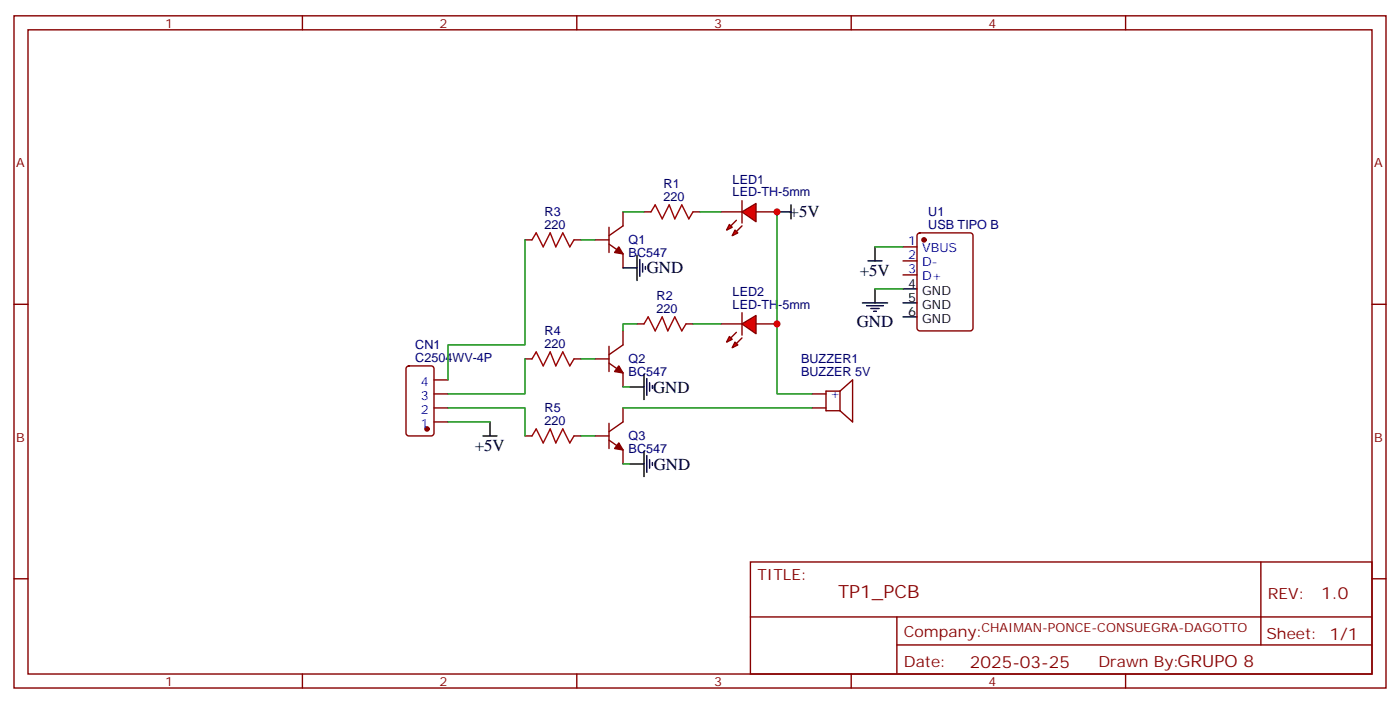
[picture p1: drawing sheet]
<svg xmlns="http://www.w3.org/2000/svg" width="353mm" height="177mm" viewBox="0 0 353 177" stroke-linecap="round" stroke-linejoin="round" font-family="sans-serif">
<g fill="none" stroke="#870000" stroke-width=".35">
<path d="M3.5 4h345.7v169.3h-345.7zM7.1 7.5h338.6v162.3h-338.6zM76.2 4v3.5M145.3 4v3.5M214.5 4v3.5M283.6 4v3.5M162.3 53.4h1.7M174.6 53.4h1.8M3.5 76.7h3.6M345.7 76.7h3.5M3.5 145.8h3.6M189.1 141.6h156.6v28.2h-156.6z"/>
<path d="M189.1 155.4h156.5M226 155.4v14.1M317.7 141.6v20.9M345.7 145.8h3.5M76.2 169.8v3.5M145.3 169.8v3.5M214.5 169.8v3.5M226 162.5h119.6M283.6 169.8v3.5"/>
</g>
<path d="M164 53.4l1.1-1.8 1.8 3.5 1.7-3.5 1.4 3.5 1.8-3.5 1.8 3.5 1-1.7" fill="none" stroke="#a10000" stroke-width=".35"/>
<g fill="#f00" stroke="#870000" stroke-width=".35">
<path d="M187 53.4l3.5-2.1v4.5z"/>
<path d="M187 50.6v5.6z"/>
</g>
<g fill="#870000" stroke="#870000" stroke-width=".35">
<path d="M187 56.9l-1.4 1.4z"/>
<path d="M185.6 55.5l-1.5 1.4z"/>
</g>
<g fill="#f00" stroke="#870000" stroke-width=".35">
<path d="M185.2 58l.7 .7-1.4 .7z"/>
<path d="M183.8 56.6l.7 .7-1.4 .7z"/>
</g>
<path d="M181.7 53.4h5.3M190.5 53.4h5.3" fill="none" stroke="#870000" stroke-width=".35"/>
<g fill="#f00" stroke="#870000" stroke-width=".35">
<path d="M187 81.6l3.5-2.1v4.6z"/>
<path d="M187 78.8v5.6z"/>
</g>
<g fill="#870000" stroke="#870000" stroke-width=".35">
<path d="M187 85.1l-1.4 1.4z"/>
<path d="M185.6 83.7l-1.5 1.4z"/>
</g>
<g fill="#f00" stroke="#870000" stroke-width=".35">
<path d="M185.2 86.2l.7 .7-1.4 .7z"/>
<path d="M183.8 84.8l.7 .7-1.4 .7z"/>
</g>
<g fill="none" stroke="#870000" stroke-width=".35">
<path d="M153.5 57.3v6.3M157 53.4v3.5l-3.5 2.5M231.3 58.9l.5-.2h12.7a.71 .71 0 0 1 .7 .7l-.1 23.5-.6 .5h-12.7l-.5-.3-.2-.4v-23.3zM132.3 60.4h1.8M144.6 60.4h1.8M149.9 60.4h3.6M153.5 61.5l3.5 2.5v3.5M227.5 69.3h3.6M227.5 65.7h3.6M227.5 62.2h3.6M102.5 92.4l.5-.2h5.7a.71 .71 0 0 1 .7 .7l-.1 16.5-.6 .4h-5.7l-.5-.2-.2-.5v-16.2zM109.4 99.2h3.5"/>
<path d="M109.4 95.7h3.5M132.3 90.4h1.8M144.6 90.4h1.8M149.9 90.4h3.6M153.5 87.2v6.4M153.5 91.5l3.5 2.4v3.6M157 83.4v3.5l-3.5 2.5M160.5 81.6h1.8M172.9 81.6h1.7M181.7 81.6h5.3M190.5 81.6h5.3M204.6 99.2h3.5"/>
<path d="M211.7 98.5h-3.6v5h3.6M211.7 98.5v5M211.7 98.5l3.1-2.8v10.6l-3.1-2.8M109.4 102.8h3.5M109.4 106.3h3.5M132.3 109.8h1.8M144.6 109.8h1.8M149.9 109.8h3.6M153.5 106.6v6.4M153.5 110.9l3.5 2.4v3.6M157 102.8v3.5l-3.5 2.5M204.6 102.8h3.5"/>
</g>
<path d="M134.1 60.4l1-1.7 1.8 3.5 1.7-3.5 1.5 3.5 1.7-3.5 1.8 3.5 1-1.8M134.1 90.4l1-1.7 1.8 3.5 1.7-3.5 1.5 3.5 1.7-3.5 1.8 3.5 1-1.8M162.3 81.6l1-1.8 1.8 3.6 1.8-3.6 1.4 3.6 1.7-3.6 1.8 3.6 1.1-1.8M134.1 109.8l1-1.7 1.8 3.5 1.7-3.5 1.5 3.5 1.7-3.5 1.8 3.5 1-1.8" fill="none" stroke="#a10000" stroke-width=".35"/>
<g fill="#870000" stroke="#870000" stroke-width=".35">
<path d="M155.9 92.2l1.1 1.7-2.1-.3z"/>
<path d="M155.9 62.2l1.1 1.8-2.1-.4z"/>
<path d="M155.9 111.6l1.1 1.7-2.1-.3z"/>
<circle cx="232.8" cy="60.4" r=".53"/>
<circle cx="107.6" cy="108.1" r=".53"/>
</g>
<g fill="none" stroke="#008700" stroke-width=".35">
<path d="M157 53.4h5.3M176.4 53.4h5.3M195.8 53.4v45.8h8.8M132.3 60.4v26.5h-19.4v8.8M146.4 60.4h3.5M220.5 62.2h7M220.5 72.8h7M132.3 90.4v8.8h-19.4M146.4 90.4h3.5M157 97.5h1.7M160.5 81.6h-3.5v1.8M174.6 81.6h7.1"/>
<path d="M112.9 102.8h19.4v7M112.9 106.3h10.6M146.4 109.8h3.5M157 102.8h47.6M157 116.9h1.7"/>
</g>
<g fill="none" stroke="#000" stroke-width=".35">
<path d="M195.8 53.4h3.5M199.3 51.6v3.5M157 67.5h3.5M160.5 64.3v6.4M161.2 65.4v4.2M161.9 66.4v2.1M162.6 67.1v.7M217.3 76.3h6.4M218.4 77h4.2M218.7 65.7h3.5M219.4 77.7h2.1M220.1 78.4h.7"/>
<path d="M220.5 62.2v3.5M220.5 72.8v3.5M227.5 79.8h3.6M227.5 76.3h3.6M227.5 72.8h3.6M158.7 97.5h3.6M162.3 94.3v6.3M163 95.4v4.2M163.7 96.4v2.1M164.4 97.1v.7M121.7 109.8h3.5M123.5 106.3v3.5"/>
<path d="M158.7 116.9h3.6M162.3 113.7v6.4M163 114.8v4.2M163.7 115.8v2.1M164.4 116.5v.7"/>
</g>
<g fill="#c00">
<circle cx="195.8" cy="81.6" r=".88"/>
<circle cx="195.8" cy="53.4" r=".88"/>
</g>
<text font-size="4.6" fill="#800" x="211.2" y="150.6">TP1_PCB</text>
<g font-size="4.2">
<text x="199" y="54.8">+5V</text>
<text x="163" y="68.9">GND</text>
<text x="216.6" y="69.6">+5V</text>
<text x="215.9" y="82.3">GND</text>
<text x="164.6" y="98.9">GND</text>
<text x="119.6" y="113.7">+5V</text>
<text x="164.7" y="118.3">GND</text>
</g>
<g font-size="4.2" fill="#800">
<text x="332.9" y="150.8">1.0</text>
<text x="244.3" y="168.2">2025-03-25</text>
</g>
<g font-size="3.9" fill="#800">
<text x="190.9" y="146.2">TITLE:</text>
<text x="319.5" y="150.8">REV:</text>
<text x="227.8" y="160.4">Company:</text>
<text x="319.1" y="161">Sheet: 1/1</text>
<text x="227.8" y="168">Date:</text>
<text x="276.8" y="168.1">Drawn By:GRUPO 8</text>
</g>
<g font-size="3.2" fill="#800">
<text x="41.6" y="7">1</text>
<text x="110.8" y="7">2</text>
<text x="179.9" y="7">3</text>
<text x="249.1" y="7">4</text>
<text x="4.1" y="42.1">A</text>
<text x="346.3" y="42.1">A</text>
<text x="4.1" y="111.2">B</text>
<text x="346.3" y="111.2">B</text>
<text x="247.3" y="159.2">CHAIMAN-PONCE-CONSUEGRA-DAGOTTO</text>
<text x="41.6" y="172.8">1</text>
<text x="110.8" y="172.8">2</text>
<text x="179.9" y="172.8">3</text>
<text x="249.1" y="172.8">4</text>
</g>
<g font-size="3.2" fill="#000080">
<text x="167.2" y="47.4">R1</text>
<text x="184.6" y="46.3">LED1</text>
<text x="167.2" y="50.6">220</text>
<text x="184.6" y="49.5">LED-TH-5mm</text>
<text x="137.2" y="57.6">220</text>
<text x="137.2" y="54.5">R3</text>
<text x="233.9" y="57.6">USB TIPO B</text>
<text x="233.9" y="54.4">U1</text>
<text x="158.4" y="64.8">BC547</text>
<text x="158.4" y="61.6">Q1</text>
<text x="165.5" y="75.7">R2</text>
<text x="184.6" y="77.7">LED-TH-5mm</text>
<text x="184.6" y="74.5">LED2</text>
<text x="165.5" y="78.8">220</text>
<text x="104.7" y="87.9">CN1</text>
<text x="137.2" y="87.6">220</text>
<text x="137.2" y="84.5">R4</text>
<text x="104.7" y="91.1">C2504WV-4P</text>
<text x="158.4" y="94.7">BC547</text>
<text x="158.4" y="91.6">Q2</text>
<text x="201.9" y="94.7">BUZZER 5V</text>
<text x="201.9" y="91.5">BUZZER1</text>
<text x="137.2" y="107">220</text>
<text x="137.2" y="103.9">R5</text>
<text x="158.4" y="111">Q3</text>
<text x="158.4" y="114.1">BC547</text>
</g>
<g font-size="3.2" fill="#00f">
<text x="228.9" y="65.4">2</text>
<text x="228.9" y="61.8">1</text>
<text x="232.4" y="63.6">VBUS</text>
<text x="228.9" y="68.9">3</text>
<text x="232.4" y="70.7">D+</text>
<text x="232.4" y="67.1">D-</text>
<text x="106" y="100.6">3</text>
<text x="106" y="97.1">4</text>
<text x="209.2" y="100.3">+</text>
<text x="106" y="107.7">1</text>
<text x="106" y="104.2">2</text>
</g>
<g font-size="3.2">
<text x="228.9" y="76">5</text>
<text x="228.9" y="72.4">4</text>
<text x="232.4" y="77.7">GND</text>
<text x="232.4" y="74.2">GND</text>
<text x="228.9" y="79.5">6</text>
<text x="232.4" y="81.2">GND</text>
</g>
</svg>
